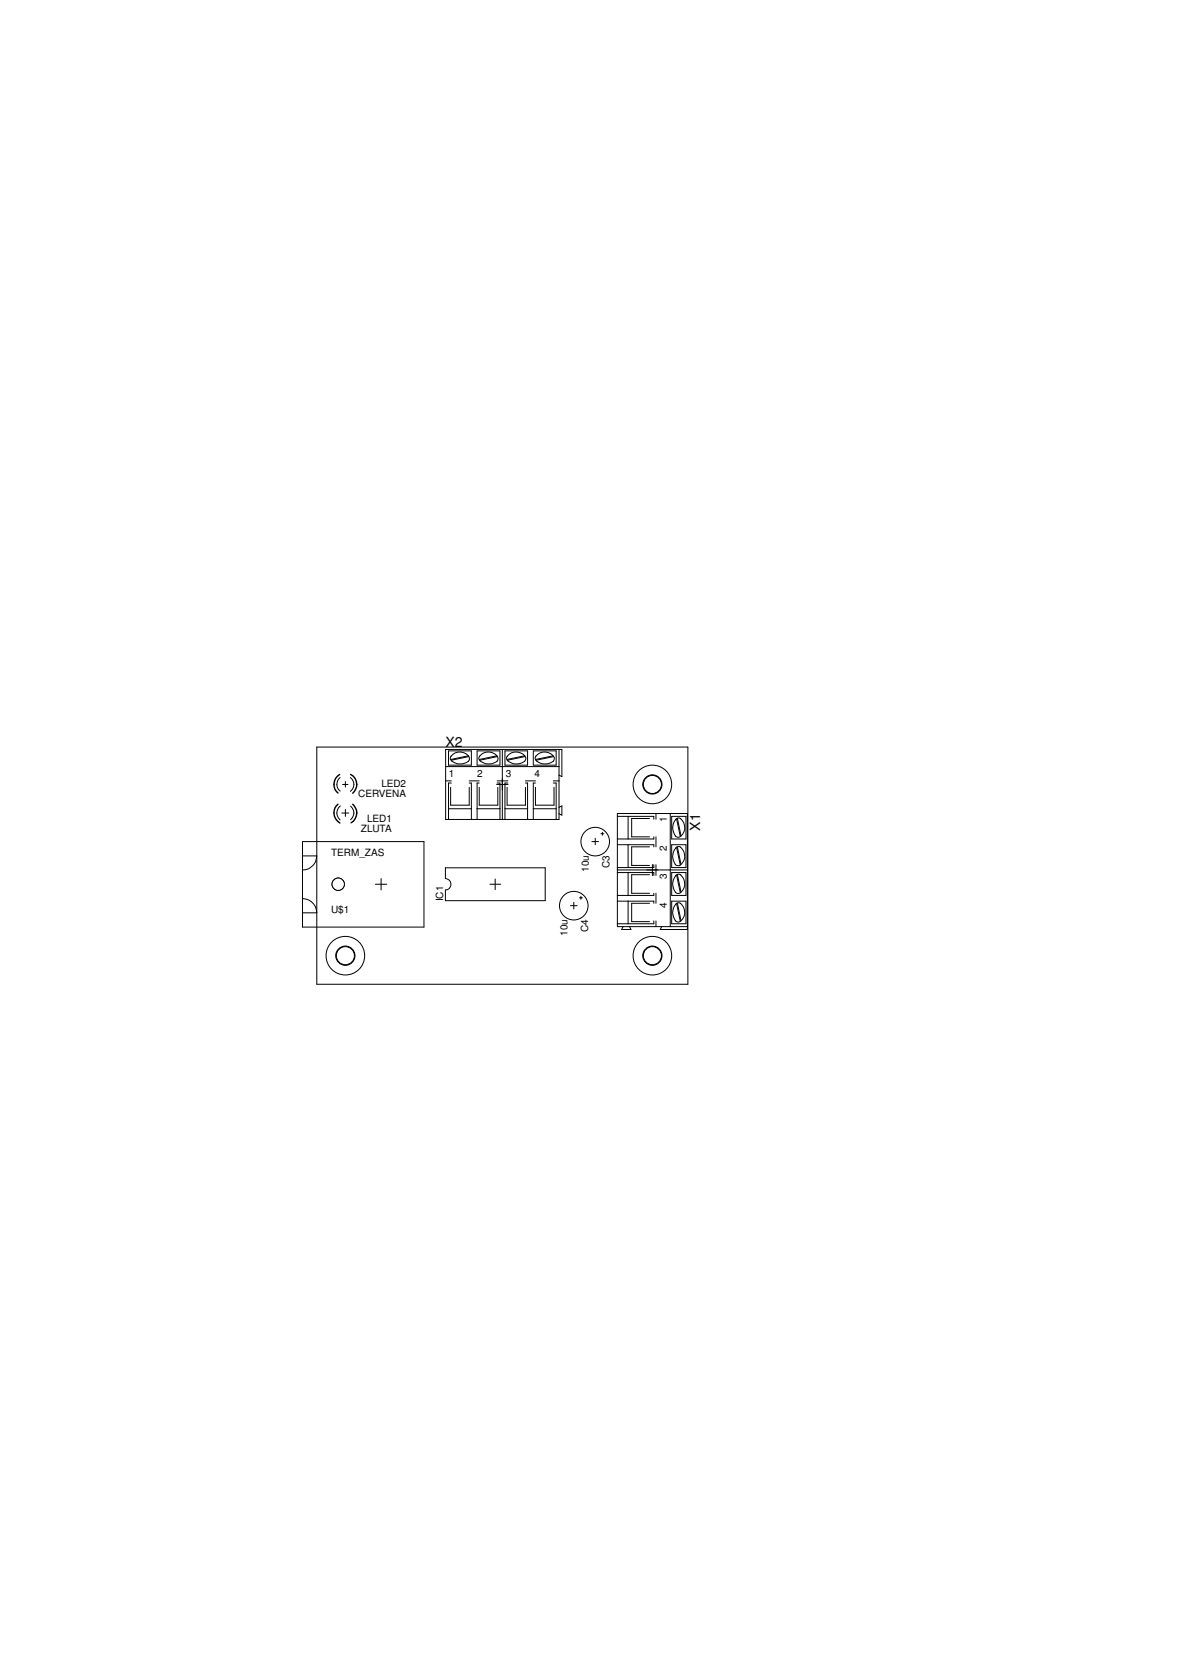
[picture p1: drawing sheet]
<svg xmlns="http://www.w3.org/2000/svg" width="210mm" height="297mm" viewBox="0 0 210 297" stroke-linecap="round" stroke-linejoin="round" font-family="sans-serif">
<g fill="none" stroke="#000" stroke-width=".18">
<path d="M56.3 132.8h66v42.2h-66zM60.5 138.2a1.52 1.52 0 0 0 0 2.4M60.9 139.4h.9M61.4 138.9v1M62.3 138.2a1.5 1.5 0 0 1 0 2.5M79.2 136.3h20.2M79.2 138.8h1M79.7 133.5h4.1v2.5h-4.1zM80.1 140v3.1h3.3v-3.1M80.2 134.4a.53 .53 0 0 0 .1 .9M80.2 139.2h-.5v6.5M80.3 135.3a2.5 2.5 0 0 0 3 0"/>
<path d="M83.2 134.4l-3.1 .6M83.3 134.4a.67 .67 0 0 1-.1 .9M83.3 134.4a2.05 2.05 0 0 0-3.2 .1M83.3 134.5l-3 .6M83.4 139.2h.4v6.5M83.4 138.8h1.8M84.8 133.5h4.1v2.5h-4.1zM85.2 139.2h-.4v6.5M85.2 140v3.1h3.3v-3.1M85.3 134.4a.55 .55 0 0 0 .1 .9M85.3 135.3a2.56 2.56 0 0 0 3 0M88.3 134.4l-3.1 .6"/>
<path d="M88.3 139.4h2M88.3 134.4a.67 .67 0 0 1 0 .9M88.3 134.4a2.05 2.05 0 0 0-3.1 .1M88.3 139.2h.6v6.5M88.3 138.8h2M88.4 134.5l-3.1 .6M89.3 133.2v12.5M89.7 133.5h4.1v2.5h-4.1zM90.1 140v3.1h3.3v-3.1M90.2 134.4a.59 .59 0 0 0 .1 .9M90.3 139.2h-.6v6.5M90.3 135.3a2.5 2.5 0 0 0 3 0"/>
<path d="M93.2 134.4l-3.1 .6M93.3 134.4a.58 .58 0 0 1-.1 .9M93.3 134.4a2.1 2.1 0 0 0-3.2 .1M93.3 134.5l-3 .6M93.4 139.2h.4v6.5M93.4 138.8h1.8M94.8 133.5h4v2.5h-4zM95.2 140v3.1h3.3v-3.1M95.2 139.2h-.4v6.5M95.2 134.4a.62 .62 0 0 0 .2 .9 2.5 2.5 0 0 0 2.9 0M98.3 134.4l-3.1 .6M98.3 134.4a.67 .67 0 0 1 0 .9"/>
<path d="M98.3 134.4a2.05 2.05 0 0 0-3.1 .1M98.3 139.2h.5v6.5M98.3 138.8h1.1M98.4 134.5l-3.1 .6M99.4 133.2v12.5h-20.2v-12.5h20.7v4.8l-.5-.2M115.1 139.4h1.7M116 138.6v1.7M53.8 159.7a2.56 2.56 0 0 1 2.5 2.6h-2.5M53.8 152.1h2.5a2.49 2.49 0 0 1-2.5 2.5M53.8 149.6h21.6v15.2h-21.6zM60.5 143.3a1.58 1.58 0 0 0 0 2.5M60.7 144.5h1.3"/>
<path d="M61.4 143.9v1.2M62.3 143.3a1.52 1.52 0 0 1 0 2.4M66.7 157.2h2M67.7 156.2v2M79.2 154.3h17.7v5.8h-17.7v-1.9a1.02 1.02 0 0 0 1-1 1.02 1.02 0 0 0-1-1zM79.7 143.8h4.1M84.8 143.8h4.1M87.1 157.2h1.9M88 156.3v1.9M89.7 143.8h4.1M94.8 143.8h4M99.4 143.5l.5-.2v1.6l-.5-.2"/>
<path d="M103 159.6h.5M103.3 159.3v.6M105.2 149.6h1.2M105.8 149v1.2M106.8 148.2h.5M107.1 148v.5M109.7 150.2h6.5v.3M109.7 145.1h6.5v.5M109.7 155.1h6.5v.5M109.7 154.6h12.5M111.6 145.1v4M111.6 150.2v4"/>
<path d="M111.6 155.1v4.1M115.4 150.5h-3.1v3.3h3.1M115.4 145.5h-3.1v3.3h3.1M115.4 155.5h-3.1v3.3h3.1M116 153.7v2M116.2 153.7v.5h-6.5M116.2 148.8v.3h-6.5M116.2 158.8v.4h-6.5M116.6 144.6v1M116.6 148.8v1.7M116.6 153.7v1.9M116.6 158.8v1.8"/>
<path d="M119.1 144.6v20.1M119.4 150.2h2.5v4h-2.5zM119.4 145.1h2.5v4h-2.5zM119.4 155.1h2.5v4.1h-2.5zM120 148.6a.62 .62 0 0 0 1 0M120.1 150.7a2.34 2.34 0 0 0 0 3M120.1 145.7a2.34 2.34 0 0 0 0 2.9M120.1 155.7a2.34 2.34 0 0 0 0 2.9M120.3 150.7l.6 3.1M120.3 145.6l.6 3.1M120.3 155.6l.6 3.1M120.4 150.6l.6 3"/>
<path d="M120.4 145.5l.6 3M120.4 155.5l.6 3M120.9 150.6a2.02 2.02 0 0 1-.1 3.3l-.6-.1-.2-.1M120.9 145.5a2.11 2.11 0 0 1 .1 3.2M120.9 155.5a2.02 2.02 0 0 1-.1 3.3h-.3l-.5-.2M121 150.6a.63 .63 0 0 0-.9 .2M121 145.5a.63 .63 0 0 0-.9 .2M121 155.5a.63 .63 0 0 0-.9 .2M60.6 169.9h1.6M61.4 169.1v1.6M101.4 161h1.2M102 160.4v1.2"/>
<path d="M109.7 160.2h6.5v.4M110.7 164.7l-.2 .5h1.6l-.2-.5M111.6 160.2v4M115.1 169.9h1.7M115.4 160.6h-3.1v3.2h3.1M116 169.1v1.6M116.2 163.7v.5h-6.5M116.6 163.7v1M117.6 164.7l-.3 .5h4.9v-20.6h-12.5v20.1h12.5M119.4 160.2h2.5v4h-2.5zM120 163.7a.62 .62 0 0 0 1 0M120.1 160.7a2.34 2.34 0 0 0 0 3"/>
<path d="M120.3 160.7l.6 3M120.4 160.6l.6 3M120.9 160.6a2.11 2.11 0 0 1 .1 3.1M121 160.6a.63 .63 0 0 0-.9 .2"/>
<circle cx="115.9" cy="139.4" r="3.4"/>
<circle cx="60.1" cy="157.2" r="1.1"/>
<circle cx="105.8" cy="149.6" r="2.54"/>
<circle cx="61.4" cy="169.9" r="3.4"/>
<circle cx="102" cy="161" r="2.54"/>
<circle cx="115.9" cy="169.9" r="3.4"/>
</g>
<path d="M60.4 137.7a2.02 2.02 0 0 0-.3 3.3M62.3 137.7a2.02 2.02 0 0 1 .4 3.3M60.1 143a2.04 2.04 0 0 0 .3 3.3M62.7 143a2.02 2.02 0 0 1-.3 3.3" fill="none" stroke="#000" stroke-width=".25"/>
<g fill="none" stroke="#000" stroke-width=".21">
<circle cx="116" cy="139.4" r="1.69"/>
<circle cx="61.4" cy="169.9" r="1.69"/>
<circle cx="116" cy="169.9" r="1.69"/>
</g>
<circle cx="60.1" cy="157.2" r="1.1" fill="#fff"/>
<g fill="none" stroke="#000" stroke-width=".18">
<circle cx="60.1" cy="157.2" r="1.1"/>
<circle cx="61.4" cy="169.9" r="1.61"/>
</g>
<circle cx="61.4" cy="169.9" r="1.61" fill="#fff"/>
<g fill="none" stroke="#000" stroke-width=".18">
<circle cx="61.4" cy="169.9" r="1.61"/>
<circle cx="116" cy="169.9" r="1.61"/>
</g>
<circle cx="116" cy="169.9" r="1.61" fill="#fff"/>
<g fill="none" stroke="#000" stroke-width=".18">
<circle cx="116" cy="139.4" r="1.61"/>
<circle cx="116" cy="169.9" r="1.61"/>
</g>
<circle cx="116" cy="139.4" r="1.61" fill="#fff"/>
<circle cx="116" cy="139.4" r="1.61" fill="none" stroke="#000" stroke-width=".18"/>
<g font-size="2.5">
<text x="79.2" y="132.7">X2</text>
<text x="124.5" y="147.7" transform="rotate(-90 124.5 147.7)">X1</text>
</g>
<g font-size="1.8">
<text x="63.7" y="141.6">CERVENA</text>
<text x="67.8" y="139.8">LED2</text>
<text x="79.8" y="138.2">1</text>
<text x="84.8" y="138.2">2</text>
<text x="89.9" y="138.2">3</text>
<text x="95" y="138.2">4</text>
<text x="64.1" y="148">ZLUTA</text>
<text x="65.2" y="146.2">LED1</text>
<text x="118.5" y="146.1" transform="rotate(-90 118.5 146.1)">1</text>
<text x="58.8" y="152.1">TERM_ZAS</text>
<text x="104.6" y="154.9" transform="rotate(-90 104.6 154.9)">10u</text>
<text x="108.3" y="154.3" transform="rotate(-90 108.3 154.3)">C3</text>
<text x="118.5" y="151.2" transform="rotate(-90 118.5 151.2)">2</text>
<text x="78.8" y="160.2" transform="rotate(-90 78.8 160.2)">IC1</text>
<text x="118.5" y="161.3" transform="rotate(-90 118.5 161.3)">4</text>
<text x="118.5" y="156.3" transform="rotate(-90 118.5 156.3)">3</text>
<text x="58.8" y="162.3">U$1</text>
<text x="100.8" y="166.3" transform="rotate(-90 100.8 166.3)">10u</text>
<text x="104.5" y="165.7" transform="rotate(-90 104.5 165.7)">C4</text>
</g>
</svg>
